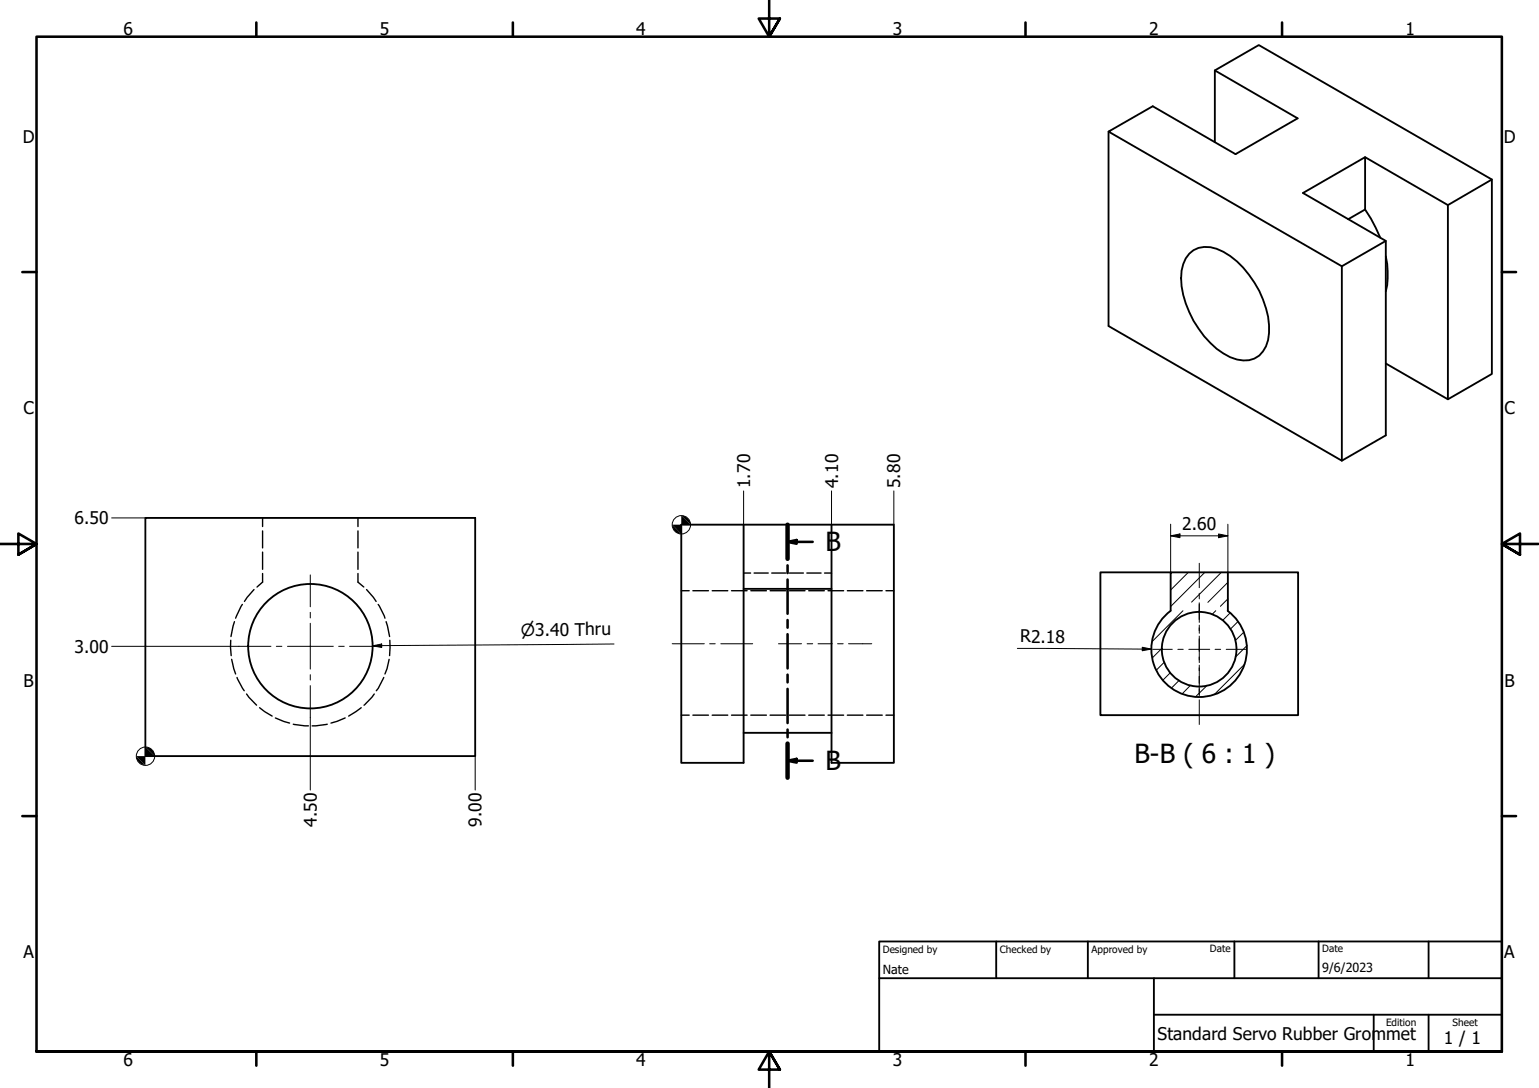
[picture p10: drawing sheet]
<svg xmlns="http://www.w3.org/2000/svg" width="420mm" height="297mm" viewBox="0 0 420 297" stroke-linecap="round" stroke-linejoin="round" font-family="sans-serif">
<!-- layer: Hatch (ISO) -->
<g fill="none" stroke="#000" stroke-width=".27">
<path d="M320 156.3l-.4 .3M324.4 156.3l-4.8 4.8M328.9 156.3l-9.3 9.3M333.4 156.3l-8.1 8.1M335.2 159l-5.4 5.5M317.2 177l-2.6 2.6M323 166.7l-8.5 8.5M327.4 166.7l-.3 .4M331.9 166.7l-1 1.1M335.2 163.5l-2 2M335.9 167.3l-2.1 2M338 169.7l-2.1 2.1"/>
<path d="M339.6 172.6l-2.4 2.3M340.4 176.3l-3 3M317.9 180.8l-2.2 2.2M319.5 183.6l-2.1 2.1M321.9 185.8l-2.1 2.1M325 187.1l-2.3 2.4M329.4 187.2l-3 3M339.9 181.3l-8.4 8.4"/>
</g>
<!-- layer: Visible (ISO) -->
<g fill="none" stroke="#000" stroke-width=".51">
<path d="M331.7 19.2l12-6.9 63.6 36.7v53.1l-12 6.9M302.6 35.9v53.1l63.7 36.8 12-6.9v-53.1l-22.6-13.1 17-9.8v14.3M331.7 38.8v-19.6l22.6 13.1-17 9.8-22.6-13.1-12.1 6.9 63.7 36.8 12-6.9M372.7 57.2l1.6 2.5 2.5 5.2M372.7 42.9l22.6 13.1v53l-17-9.8M372.7 57.2l-4.7 2.7M407.3 49l-12 7M324.7 69.3a7.5 7.5 0 0 1 9.3-.5 26.7 26.7 0 0 1 12.5 20 10 10 0 0 1-2.7 8.3 8.3 8.3 0 0 1-9.8-.6 26.6 26.6 0 0 1-11.5-20.5 9.6 9.6 0 0 1 2.2-6.7zM366.3 72.7v53.1M378.3 70a22.4 22.4 0 0 1 0 9.6M39.7 141.4h90v65h-90zM203 143.2v65.1h-17v-65.1h41"/>
<path d="M227 143.2h17v65.1h-17zM319.6 156.3h15.6v10.4a13.1 13.1 0 0 1 1.9 19.3 13.1 13.1 0 0 1-19.4 0 13.1 13.1 0 0 1 1.9-19.3zM319.6 156.3h-19.2v38.9h54v-38.9h-19.2M203 160.8h24M203 200.1h24"/>
<circle cx="84.7" cy="176.4" r="17"/>
<circle cx="327.4" cy="177.2" r="10.2"/>
</g>
<!-- layer: Hidden (ISO) -->
<g fill="none" stroke="#000" stroke-width=".38">
<path d="M71.7 141.4v2.3M71.7 145v4.6M71.7 150.7v4.7M71.7 156.6v2.3l-1.5 1.4M97.7 156.6v2.3l1.6 1.4M97.7 141.4v2.3M97.7 145v4.6M97.7 150.7v4.7M203 156.4h1.9M205.9 156.4h3.8M210.7 156.4h3.8M215.5 156.4h3.8"/>
<path d="M220.3 156.4h3.9M225.1 156.4h1.9M63 174.8l.1 4.2M64 169.7l-.9 4.1M66.2 165l-1.9 3.8M69.3 161l-2.6 3.2M100.1 161l2.6 3.2M103.3 165l1.8 3.8M105.4 169.7l1 4.1M106.4 174.8v4.2M186 161.3h2.2M189.2 161.3h4.2"/>
<path d="M194.4 161.3h4.3M199.7 161.3h4.3M205 161.3h4.2M210.2 161.3h4.3M215.5 161.3h4.3M220.8 161.3h4.2M226.1 161.3h4.2M231.3 161.3h4.3M236.6 161.3h4.3M241.9 161.3h2.1M63.2 180l1.1 4M64.7 185l2 3.6"/>
<path d="M67.3 189.5l2.7 3M70.9 193.2l3.4 2.3M75.2 196l3.9 1.4M80.1 197.7l4.1 .5M89.3 197.7l-4.1 .5M94.2 196l-3.8 1.4M98.6 193.2l-3.4 2.3M102.2 189.5l-2.8 3M104.8 185l-2.1 3.6M106.2 180l-.5 2.5-.6 1.5M186 195.2h2.2M189.2 195.2h4.2"/>
<path d="M194.4 195.2h4.3M199.7 195.2h4.3M205 195.2h4.2M210.2 195.2h4.3M215.5 195.2h4.3M220.8 195.2h4.2M226.1 195.2h4.2M231.3 195.2h4.3M236.6 195.2h4.3M241.9 195.2h2.1"/>
</g>
<!-- layer: Section Line (ISO) -->
<g fill="none" stroke="#000" stroke-width=".7">
<path d="M215 147.9l2.5-.5v1zM215 143.2v9.4M215 154.4v2M215 158.2v9.4M215 147.9h6.9M215 169.3v2.1M215 173.2v9.3M215 184.2v2.1M215 188.1v9.3M215 199.2v2.1M215 207.7l2.5-.5v1zM215 203v9.3"/>
<path d="M215 207.7h6.9"/>
</g>
<path d="M215 143.2v9.4M215 203v9.3" fill="none" stroke="#000" stroke-width="1.2"/>
<g fill="#000">
<path d="M215 147.9l2.5-.5v1z" fill-rule="evenodd"/>
<path d="M215 207.7l2.5-.5v1z" fill-rule="evenodd"/>
</g>
<!-- layer: Border (ISO) -->
<g fill="none" stroke="#000" stroke-width=".7">
<path d="M70 6.1v3.9M140 6.1v3.9M210 0v10l-2.9-4.9h5.8l-2.9 4.9 2.9-4.9M280 6.1v3.9M350 6.1v3.9M6.1 74.3h3.9M410 74.3h3.9M0 148.5h10l-5-2.8v5.7l5-2.9-5 2.9M420 148.5h-10l5-2.8v5.7l-5-2.9 5 2.9M6.1 222.8h3.9M410 222.8h3.9M10 287.1v-277.1h400v277.1h-400h400"/>
<path d="M70 287.1v3.8M140 287.1v3.8M212.9 292l-2.9-4.9 2.9 4.9h-5.8l2.9-4.9v9.9M280 287.1v3.8M350 287.1v3.8"/>
</g>
<!-- layer: Title (ISO) -->
<path d="M240 257h170v30.1h-170zM272 257v10.1M297 257v10.1M337 257v10.1M360 257v10.1M390 257v10.1M240 267.1h170M315 277h95M315 267.1v20M375 277v10.1M390 277v10.1" fill="none" stroke="#000" stroke-width=".51"/>
<!-- layer: Center Mark (ISO) -->
<g fill="none" stroke="#000" stroke-width=".27">
<path d="M84.7 157v8.7M65.2 176.5h8.8M75.4 176.5h1.6M78.5 176.5h12.5M84.7 167.2v1.5M84.7 170.2v12.5M92.5 176.5h1.5M95.4 176.5h8.8M314.7 177.3h5.3M321.6 177.3h1.4M324.5 177.3h5.8M327.4 164.6v5.3"/>
<path d="M327.4 171.4v1.5M327.4 174.4v5.7M331.7 177.3h1.5M334.8 177.3h5.3M84.7 184.2v1.5M84.7 187.2v8.7M327.4 181.6v1.5M327.4 184.6v5.4"/>
</g>
<!-- layer: Dimension (ISO) -->
<g fill="none" stroke="#000" stroke-width=".27">
<path d="M203 134v9.2M227 134v9.2M244 134v9.2M30.5 141.4h9.2M319.6 146.3l2.5-.5v1zM319.6 146.3h15.6M319.6 143.1v13.2M332.7 145.8l2.5 .5-2.5 .5zM335.2 143.1v13.2M30.5 176.5h34.7M277.7 177l36.6 .2M311.8 176.7l2.5 .5-2.5 .5z"/>
<path d="M84.7 195.9v19.8M129.7 206.4v9.3"/>
<circle cx="186" cy="143.3" r="2.51"/>
<circle cx="39.7" cy="206.5" r="2.51"/>
</g>
<g fill="#000">
<path d="M183.5 143.2l2.5 2.6a2.49 2.49 0 0 1-2.5-2.6z" fill-rule="evenodd"/>
<path d="M186 140.8l2.5 2.4h-5l2.5 2.6z" fill-rule="evenodd"/>
<path d="M186 140.8a2.61 2.61 0 0 1 2.5 2.4z" fill-rule="evenodd"/>
<path d="M319.6 146.3l2.5-.5v1z" fill-rule="evenodd"/>
<path d="M332.7 145.8l2.5 .5-2.5 .5z" fill-rule="evenodd"/>
<path d="M311.8 176.7l2.5 .5-2.5 .5z" fill-rule="evenodd"/>
<path d="M37.2 206.4l2.5 2.5a2.49 2.49 0 0 1-2.5-2.5z" fill-rule="evenodd"/>
<path d="M39.7 203.9l2.5 2.5h-5l2.5 2.5z" fill-rule="evenodd"/>
<path d="M39.7 203.9a2.49 2.49 0 0 1 2.5 2.5z" fill-rule="evenodd"/>
</g>
<!-- layer: Symbol (ISO) -->
<path d="M101.7 176.3l2.5-.5v1zM167.6 175.8l-65.9 .5" fill="none" stroke="#000" stroke-width=".27"/>
<path d="M101.7 176.3l2.5-.5v1z" fill-rule="evenodd" fill="#000"/>
<!-- layer: Centerline (ISO) -->
<g fill="none" stroke="#000" stroke-width=".27">
<path d="M327.4 153.8v6.7M183.5 175.8h8.8M193.7 175.8h1.6M196.8 175.8h8.7M212.5 175.8h6.3M220.3 175.8h1.6M223.3 175.8h3.9M228.7 175.8h1.5M231.6 175.8h6.4M327.4 162v1.5M327.4 165v4.1M327.4 170.7v1.5"/>
<path d="M327.4 173.7v4.1M327.4 179.4v1.5M327.4 182.4v4.1M327.4 188.1v1.5M327.4 191.1v6.7"/>
</g>
<g font-size="7.2">
<text x="225.4" y="150.5">B</text>
<text x="309.7" y="208.3">B-B ( 6 : 1 )</text>
<text x="225.4" y="210.3">B</text>
</g>
<g font-size="4.8">
<text x="33.7" y="9.6">6</text>
<text x="103.7" y="9.6">5</text>
<text x="173.7" y="9.6">4</text>
<text x="243.7" y="9.6">3</text>
<text x="313.7" y="9.6">2</text>
<text x="383.7" y="9.6">1</text>
<text x="6.2" y="38.9">D</text>
<text x="410.5" y="38.9">D</text>
<text x="6.4" y="113.1">C</text>
<text x="410.7" y="113.1">C</text>
<text x="204.8" y="133.3" transform="rotate(-90 204.8 133.3)">1.70</text>
<text x="228.8" y="133.3" transform="rotate(-90 228.8 133.3)">4.10</text>
<text x="245.7" y="133.3" transform="rotate(-90 245.7 133.3)">5.80</text>
<text x="20.4" y="143.2">6.50</text>
<text x="322.7" y="144.6">2.60</text>
<text x="20.4" y="178.2">3.00</text>
<text x="278.5" y="175.4">R2.18</text>
<text x="6.4" y="187.4">B</text>
<text x="410.7" y="187.4">B</text>
<text x="86.5" y="225.8" transform="rotate(-90 86.5 225.8)">4.50</text>
<text x="131.4" y="225.8" transform="rotate(-90 131.4 225.8)">9.00</text>
<text x="6.4" y="261.7">A</text>
<text x="410.7" y="261.7">A</text>
<text x="316" y="283.8">Standard Servo Rubber Grommet</text>
<text x="394.2" y="285">1 / 1</text>
<text x="33.7" y="290.9">6</text>
<text x="103.7" y="290.9">5</text>
<text x="173.7" y="290.9">4</text>
<text x="243.7" y="290.9">3</text>
<text x="313.7" y="290.9">2</text>
<text x="383.7" y="290.9">1</text>
</g>
<text font-size="4.6" x="142.2" y="173.6">⌀3.40 Thru</text>
<g font-size="3.4">
<text x="241" y="266">Nate</text>
<text x="361" y="265.5">9/6/2023</text>
</g>
<g font-size="2.7">
<text x="241" y="260.1">Designed by</text>
<text x="273" y="260.1">Checked by</text>
<text x="298" y="260.1">Approved by</text>
<text x="330.3" y="260">Date</text>
<text x="361" y="260">Date</text>
<text x="378.4" y="280.1">Edition</text>
<text x="396.6" y="280.1">Sheet</text>
</g>
</svg>
